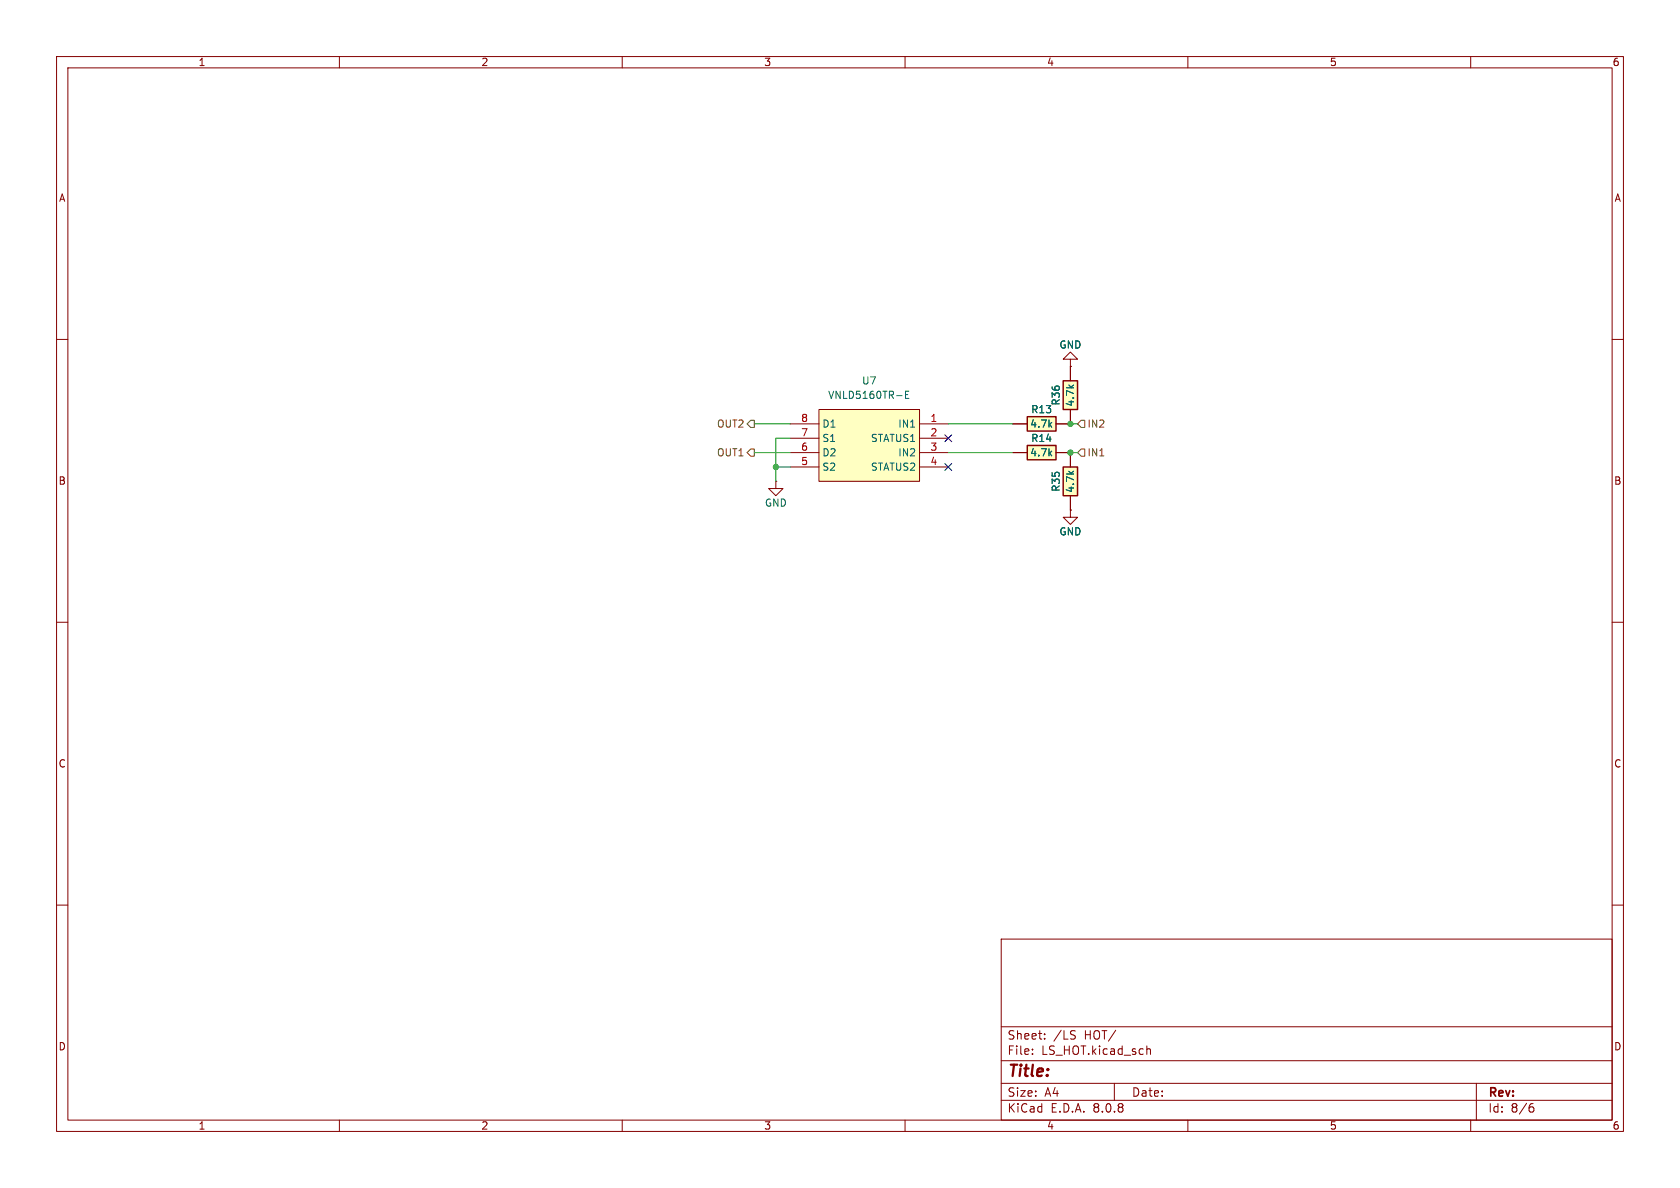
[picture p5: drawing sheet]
<svg xmlns="http://www.w3.org/2000/svg" width="297mm" height="210mm" viewBox="0 0 297 210" stroke-linecap="round" stroke-linejoin="round" font-family="sans-serif">
<g fill="none" stroke="#840000" stroke-width=".18">
<path d="M10 10h277v190h-277zM12 12h273v186h-273zM60 10v2M110 10v2M160 10v2M210 10v2M260 10v2M10 60h2M285 60h2M10 110h2M285 110h2M10 160h2"/>
<path d="M177 166h108v32h-108zM285 160h2M60 198v2M110 198v2M160 198v2M177 194.5h108M177 191.5h108M177 187.5h108M177 181.5h108M182.5 186.3v.1M182.5 185.5v.1M184.7 183.6v.1"/>
<path d="M184.7 182.8v.1M189.9 182.2l.2 .1M190 183.1l.1 .2-.1 .3M197 191.5v3M202.7 184.9v1.5M202.7 185.5l.3-.1 .3 .1 .1 .9M210 198v2M260 198v2M261 191.5v6.5M270.6 195.7h.4l.2 .3-.1 .5-.5 .1M271 195.1l-.4 .1"/>
</g>
<path d="M144.8 72.4h17.8v12.7h-17.8z" fill="#ffffc2"/>
<path d="M139.7 74.9h5.1M139.7 77.5h5.1M144.8 72.4h17.8v12.7h-17.8zM162.6 74.9h5M162.6 77.5h5M139.7 80h5.1M139.7 82.6h5.1M162.6 80h5M162.6 82.6h5" fill="none" stroke="#840000" stroke-width=".18"/>
<path d="M160.1 69.8h.4M160.7 69.2h-.6v1.2h.6" fill="none" stroke="#006464" stroke-width=".18"/>
<path d="M181.6 73.7h5.1v2.5h-5.1z" fill="#ffffc2"/>
<path d="M181.6 73.7h5.1v2.5h-5.1z" fill="none" stroke="#840000" stroke-width=".25"/>
<path d="M179.1 74.9h2.5M186.7 74.9h2.5" fill="none" stroke="#840000" stroke-width=".18"/>
<path d="M188 67.3h2.5v5.1h-2.5z" fill="#ffffc2"/>
<path d="M188 67.3h2.5v5.1h-2.5z" fill="none" stroke="#840000" stroke-width=".25"/>
<path d="M189.2 64.8v2.5M189.2 72.4v2.5" fill="none" stroke="#840000" stroke-width=".18"/>
<path d="M181.6 78.7h5.1v2.6h-5.1z" fill="#ffffc2"/>
<path d="M181.6 78.7h5.1v2.6h-5.1z" fill="none" stroke="#840000" stroke-width=".25"/>
<path d="M189.2 63.5h-1.2l1.2-1.3 1.3 1.3h-1.3v1.3M189.2 64.8h.1M137.2 85.1v1.3h-1.3l1.3 1.2 1.2-1.2h-1.2M137.2 85.1h.1M179.1 80h2.5M186.7 80h2.5M189.2 90.2v1.2h1.3l-1.3 1.3-1.2-1.3h1.2M189.2 90.2h.1" fill="none" stroke="#840000" stroke-width=".18"/>
<path d="M188 82.6h2.5v5h-2.5z" fill="#ffffc2"/>
<path d="M188 82.6h2.5v5h-2.5z" fill="none" stroke="#840000" stroke-width=".25"/>
<path d="M179.1 74.9h2.5M189.2 64.8h.1M189.2 64.8v2.5M189.2 72.4v2.5h-2.5M179.1 80h2.5M186.7 80h2.5v2.6M189.2 90.2h.1M189.2 87.6v2.6" fill="none" stroke="#840000" stroke-width=".18"/>
<path d="M132.7 79.4h.6v1.2h-.6l-.6-.6zM132.7 74.3h.6v1.3h-.6l-.6-.7zM191.1 79.4h.7v1.2h-.7l-.6-.6zM191.1 74.3h.7v1.3h-.7l-.6-.7z" fill="none" stroke="#725600" stroke-width=".18"/>
<path d="M133.3 74.9h6.4M139.7 77.5h-2.5v7.6M167.6 74.9h11.5M189.2 74.9h1.3M133.3 80h6.4M137.2 82.6h2.5M167.6 80h11.5M189.2 80h1.3" fill="none" stroke="#009600" stroke-width=".18"/>
<path d="M167 76.9l1.2 1.2M168.2 76.9l-1.2 1.2M167 81.9l1.2 1.3M168.2 81.9l-1.2 1.3" fill="none" stroke="#000084" stroke-width=".18"/>
<g fill="#009600" stroke="#009600" stroke-width=".18">
<circle cx="189.2" cy="74.9" r=".46"/>
<circle cx="189.2" cy="80" r=".46"/>
<circle cx="137.2" cy="82.6" r=".46"/>
</g>
<text font-size="2.8" fill="#840000" x="178" y="190.9">Title:</text>
<g font-size="2.1" fill="#840000">
<text x="178" y="184">Sheet:</text>
<text x="186.2" y="184">/LS</text>
<text x="191.7" y="184">HOT/</text>
<text x="178" y="186.7">File:</text>
<text x="184.1" y="186.7">LS_HOT.kicad_sch</text>
<text x="178" y="196.9">KiCad</text>
<text x="178" y="194.1">Size:</text>
<text x="184.7" y="194.1">A4</text>
<text x="185.7" y="196.9">E.D.A.</text>
<text x="193.3" y="196.9">8.0.8</text>
<text x="200" y="194.1">Date:</text>
<text x="263" y="194.3">Rev:</text>
<text x="263" y="196.9">Id:</text>
<text x="267.1" y="196.9">8/6</text>
</g>
<g font-size="1.8" fill="#840000">
<text x="35" y="11.9">1</text>
<text x="85" y="11.9">2</text>
<text x="135" y="11.9">3</text>
<text x="185" y="11.9">4</text>
<text x="235" y="11.9">5</text>
<text x="285" y="11.9">6</text>
<text x="10.3" y="35.9">A</text>
<text x="285.3" y="35.9">A</text>
<text x="10.3" y="85.9">B</text>
<text x="285.3" y="85.9">B</text>
<text x="10.3" y="135.9">C</text>
<text x="285.3" y="135.9">C</text>
<text x="10.3" y="185.9">D</text>
<text x="285.3" y="185.9">D</text>
<text x="35" y="199.9">1</text>
<text x="85" y="199.9">2</text>
<text x="135" y="199.9">3</text>
<text x="185" y="199.9">4</text>
<text x="235" y="199.9">5</text>
<text x="285" y="199.9">6</text>
</g>
<g font-size="1.8" fill="#006464">
<text x="187.2" y="61.8">GND</text>
<text x="146.3" y="70.7">VNLD5160TR-E</text>
<text x="152.3" y="68.2">U7</text>
<text x="187.6" y="71.8" transform="rotate(-90 187.6 71.8)">R36</text>
<text x="190.1" y="72" transform="rotate(-90 190.1 72)">4.7k</text>
<text x="145.3" y="75.8">D1</text>
<text x="158.7" y="75.8">IN1</text>
<text x="182" y="75.8">4.7k</text>
<text x="182.2" y="73.3">R13</text>
<text x="145.3" y="83.4">S2</text>
<text x="145.3" y="80.9">D2</text>
<text x="145.3" y="78.3">S1</text>
<text x="153.9" y="78.3">STATUS1</text>
<text x="153.9" y="83.4">STATUS2</text>
<text x="158.7" y="80.9">IN2</text>
<text x="182" y="80.9">4.7k</text>
<text x="182.2" y="78.3">R14</text>
<text x="135.1" y="89.8">GND</text>
<text x="187.6" y="87" transform="rotate(-90 187.6 87)">R35</text>
<text x="190.1" y="87.2" transform="rotate(-90 190.1 87.2)">4.7k</text>
<text x="187.2" y="94.8">GND</text>
</g>
<g font-size="1.8" fill="#725600">
<text x="126.7" y="75.8">OUT2</text>
<text x="192.2" y="75.8">IN2</text>
<text x="126.7" y="80.9">OUT1</text>
<text x="192.2" y="80.9">IN1</text>
</g>
<g font-size="1.8" fill="#a90000">
<text x="141.5" y="77.2">7</text>
<text x="141.5" y="74.7">8</text>
<text x="164.4" y="74.7">1</text>
<text x="164.4" y="77.2">2</text>
<text x="141.5" y="82.3">5</text>
<text x="141.5" y="79.8">6</text>
<text x="164.4" y="79.8">3</text>
<text x="164.4" y="82.3">4</text>
</g>
</svg>
